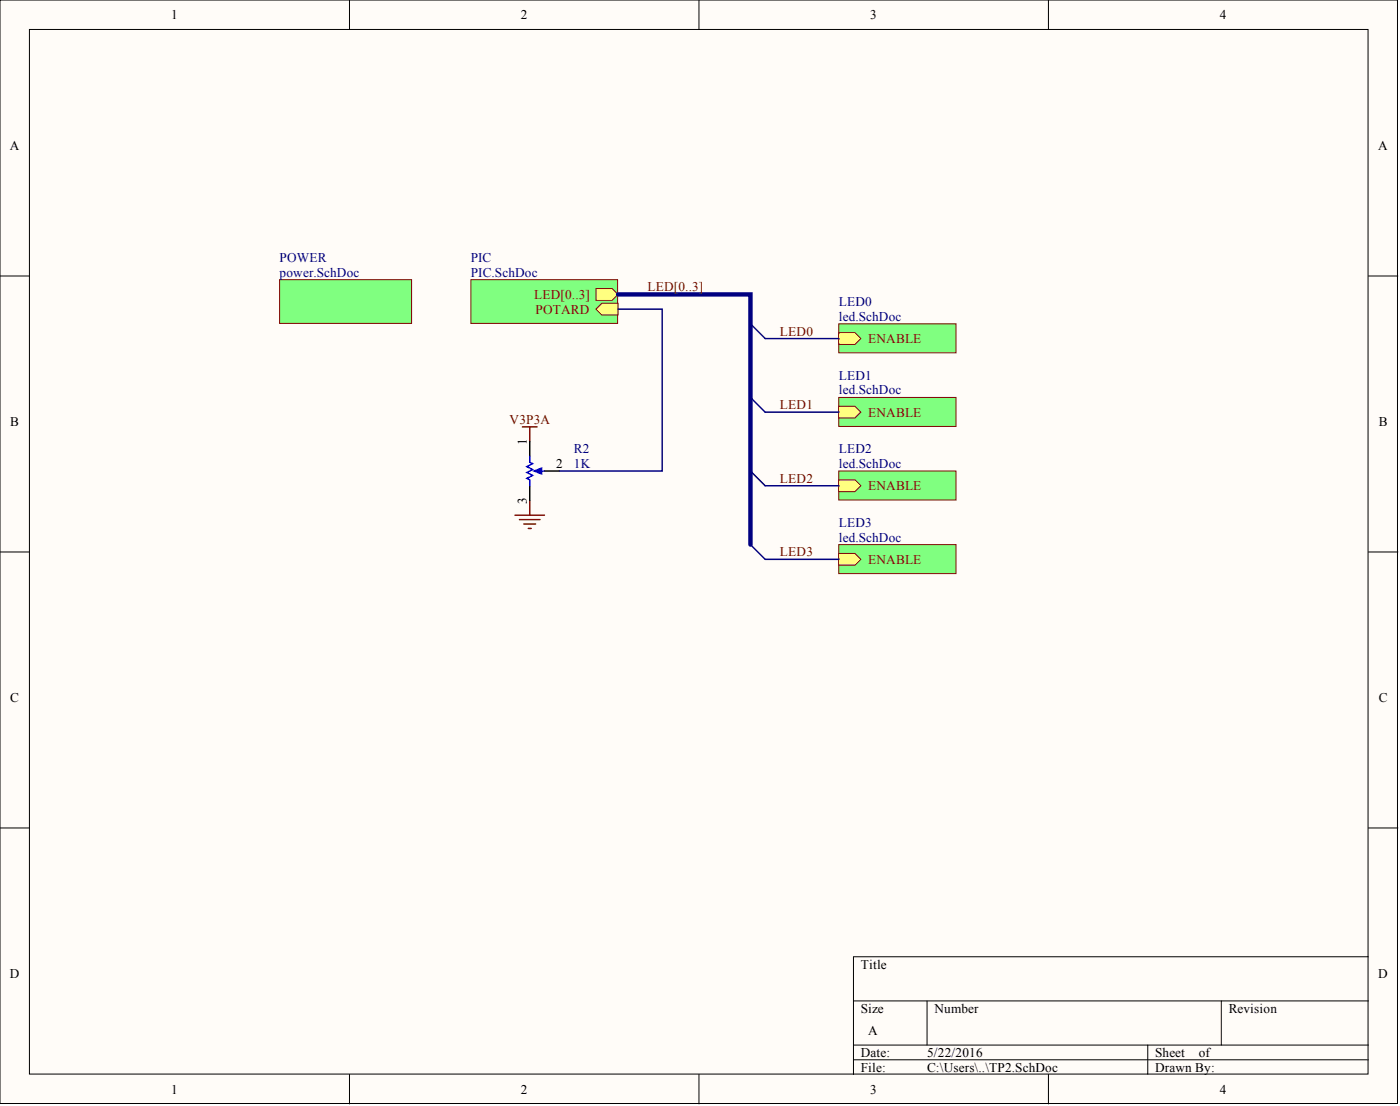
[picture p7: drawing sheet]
<svg xmlns="http://www.w3.org/2000/svg" width="241mm" height="190mm" viewBox="0 0 241 190" stroke-linecap="round" stroke-linejoin="round" font-family="sans-serif">
<g fill="#fffcf8" stroke="#000" stroke-width=".17">
<path d="M0 0h240.9v190.1h-240.9z"/>
<path d="M5.1 5.1h230.7v179.9h-230.7z"/>
</g>
<g fill="none" stroke="#000" stroke-width=".17">
<path d="M60.2 0v5.1M120.5 0v5.1M180.7 0v5.1M0 47.5h5.1M235.9 47.5h5M0 95.1h5.1M235.9 95.1h5M0 142.6h5.1M235.9 142.6h5M147.1 172.4h88.8M159.8 172.4v7.6M210.5 172.4v7.6"/>
<path d="M235.9 164.8h-88.8v20.3M60.2 185.1v5M120.5 185.1v5M147.1 180h88.8M147.1 182.5h88.8M180.7 185.1v5M197.8 180v5.1"/>
</g>
<g fill="#80ff80" stroke="#800000" stroke-width=".17">
<path d="M48.2 48.2h22.7v7.5h-22.7z"/>
<path d="M81.2 48.2h25.2v7.5h-25.2z"/>
</g>
<g fill="#ffff80" stroke="#800000" stroke-width=".17">
<path d="M102.7 49.7h2.8l1 1-1 1h-2.8z" fill-rule="evenodd"/>
<path d="M102.7 53.2l1-1h2.8v2.1h-2.8z" fill-rule="evenodd"/>
</g>
<path d="M144.6 55.8h20.2v5h-20.2z" fill="#80ff80" stroke="#800000" stroke-width=".17"/>
<path d="M144.6 57.3h2.8l1 1-1 1h-2.8z" fill-rule="evenodd" fill="#ffff80" stroke="#800000" stroke-width=".17"/>
<path d="M144.6 68.5h20.2v5h-20.2z" fill="#80ff80" stroke="#800000" stroke-width=".17"/>
<path d="M144.6 70h2.8l1 1-1 1h-2.8z" fill-rule="evenodd" fill="#ffff80" stroke="#800000" stroke-width=".17"/>
<path d="M144.6 81.1h20.2v5h-20.2z" fill="#80ff80" stroke="#800000" stroke-width=".17"/>
<path d="M144.6 82.7h2.8l1 1-1 1h-2.8z" fill-rule="evenodd" fill="#ffff80" stroke="#800000" stroke-width=".17"/>
<path d="M144.6 93.8h20.2v5h-20.2z" fill="#80ff80" stroke="#800000" stroke-width=".17"/>
<path d="M144.6 95.3h2.8l1 1-1 1.1h-2.8z" fill-rule="evenodd" fill="#ffff80" stroke="#800000" stroke-width=".17"/>
<path d="M106.5 50.7h22.8v43.1" fill="none" stroke="#000080" stroke-width=".76"/>
<path d="M106.5 53.2h7.6v27.9h-17.7M129.3 55.8l2.6 2.5h12.7M129.3 68.5l2.6 2.5h12.7M129.3 93.8l2.6 2.5h12.7M129.3 81.1l2.6 2.6h12.7" fill="none" stroke="#000080" stroke-width=".25"/>
<path d="M90 73.5h2.6M91.3 73.5v2.6M88.8 88.7h5M89.5 89.5h3.6M90.3 90.3h2M91.1 91h.5M91.3 86.2v2.5" fill="none" stroke="#800000" stroke-width=".25"/>
<path d="M91.3 76.1v2.5M91.3 83.7v2.5M93.8 81.1h2.6" fill="none" stroke="#000" stroke-width=".25"/>
<path d="M91.3 78.6v1l.5 .3-1 .5 1 .5-1 .5 1 .5-1 .5 .5 .3v1M92.6 81.1h1.2" fill="none" stroke="#00f" stroke-width=".25"/>
<path d="M92.1 81.1l1.2-.5v1z" fill="#00f" stroke="#00f" stroke-width=".25"/>
<g font-size="2.3">
<text x="29.5" y="3.3">1</text>
<text x="89.8" y="3.3">2</text>
<text x="150" y="3.3">3</text>
<text x="210.3" y="3.3">4</text>
<text x="1.7" y="25.8">A</text>
<text x="237.6" y="25.8">A</text>
<text x="1.8" y="73.4">B</text>
<text x="90.8" y="76.6" transform="rotate(-90 90.8 76.6)">1</text>
<text x="237.6" y="73.4">B</text>
<text x="95.9" y="80.6">2</text>
<text x="90.8" y="86.9" transform="rotate(-90 90.8 86.9)">3</text>
<text x="1.8" y="120.9">C</text>
<text x="237.6" y="120.9">C</text>
<text x="148.4" y="166.8">Title</text>
<text x="1.7" y="168.4">D</text>
<text x="237.6" y="168.4">D</text>
<text x="148.4" y="174.4">Size</text>
<text x="149.6" y="178.2">A</text>
<text x="161.1" y="174.4">Number</text>
<text x="211.8" y="174.4">Revision</text>
<text x="148.4" y="182">Date:</text>
<text x="148.4" y="184.6">File:</text>
<text x="159.8" y="182">5/22/2016</text>
<text x="159.8" y="184.6">C:\Users\..\TP2.SchDoc</text>
<text x="199.1" y="182">Sheet</text>
<text x="199.1" y="184.6">Drawn By:</text>
<text x="206.6" y="182">of</text>
<text x="29.5" y="188.4">1</text>
<text x="89.8" y="188.4">2</text>
<text x="150" y="188.4">3</text>
<text x="210.3" y="188.4">4</text>
</g>
<g font-size="2.3" fill="#000080">
<text x="48.2" y="45.1">POWER</text>
<text x="48.2" y="47.7">power.SchDoc</text>
<text x="81.2" y="45.1">PIC</text>
<text x="81.2" y="47.7">PIC.SchDoc</text>
<text x="144.6" y="52.7">LED0</text>
<text x="144.6" y="55.3">led.SchDoc</text>
<text x="144.6" y="65.4">LED1</text>
<text x="144.6" y="67.9">led.SchDoc</text>
<text x="98.9" y="78.1">R2</text>
<text x="98.9" y="80.6">1K</text>
<text x="144.6" y="78.1">LED2</text>
<text x="144.6" y="80.6">led.SchDoc</text>
<text x="144.6" y="90.8">LED3</text>
<text x="144.6" y="93.3">led.SchDoc</text>
</g>
<g font-size="2.3" fill="#800000">
<text x="92.1" y="51.5">LED[0..3]</text>
<text x="111.6" y="50.2">LED[0..3]</text>
<text x="92.3" y="54">POTARD</text>
<text x="134.4" y="57.8">LED0</text>
<text x="149.6" y="59.1">ENABLE</text>
<text x="134.4" y="70.5">LED1</text>
<text x="149.6" y="71.8">ENABLE</text>
<text x="87.8" y="73">V3P3A</text>
<text x="134.4" y="83.2">LED2</text>
<text x="149.6" y="84.4">ENABLE</text>
<text x="134.4" y="95.8">LED3</text>
<text x="149.6" y="97.1">ENABLE</text>
</g>
</svg>
